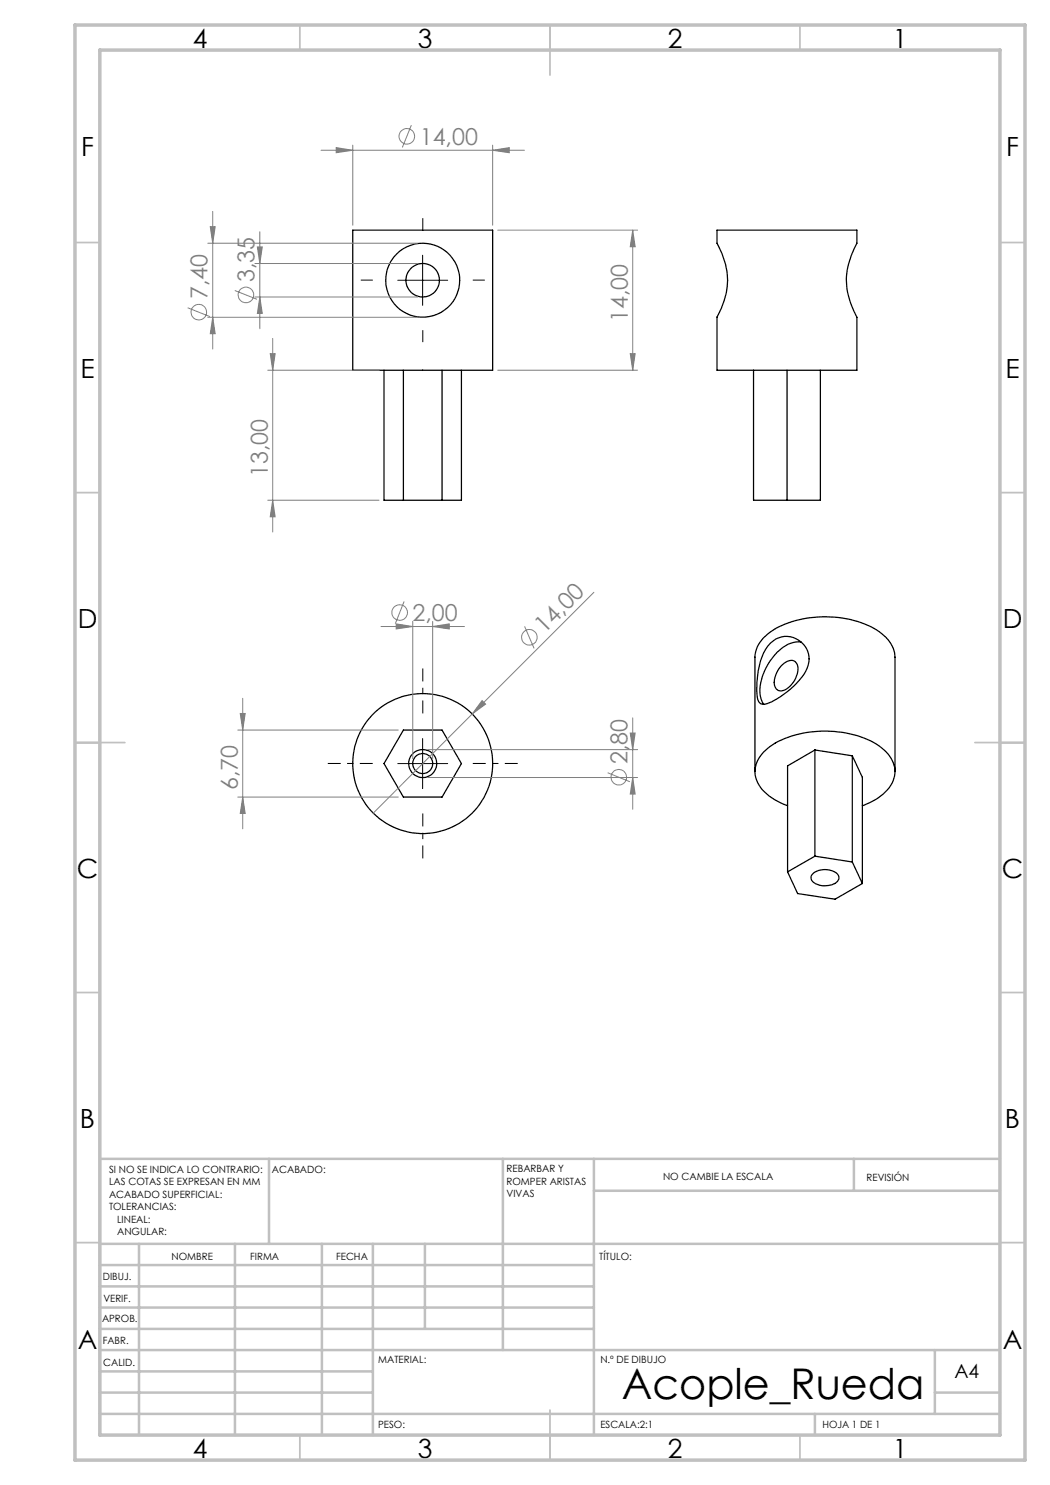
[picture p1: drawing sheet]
<svg xmlns="http://www.w3.org/2000/svg" width="210mm" height="297mm" viewBox="0 0 210 297" stroke-linecap="round" stroke-linejoin="round" font-family="sans-serif">
<g fill="none" stroke="#000" stroke-width=".25">
<path d="M70.6 46h27.9v28h-27.9zM143.4 46h28v2.6a14.1 14.1 0 0 0-.1 14.8l.1 10.6h-28v-10.6a14.1 14.1 0 0 0 0-14.8zM76.8 74v26h15.5v-26M80.7 74v26M88.4 74v26M150.7 74v26h13.4v-26M157.4 74v26M154.1 128.6a4.6 4.6 0 0 1 6.3 0 4.6 4.6 0 0 1 .4 6.3 17.1 17.1 0 0 1-7.7 5.9l-.3 .1a1.25 1.25 0 0 1-1.3-1.3 17.8 17.8 0 0 1 1.6-9.7zM156.3 133.1a2.14 2.14 0 0 1 2.8-.7 2.85 2.85 0 0 1 0 3.3 4 4 0 0 1-3 2.5 1.7 1.7 0 0 1-1.2-2.4 6 6 0 0 1 1.4-2.7zM160.3 128.4a5.5 5.5 0 0 0-4.8 2 11.2 11.2 0 0 0-3.4 8.9l.7 1.6M80.7 146h7.7l3.9 6.7-3.9 6.7h-7.7l-3.9-6.7zM151 154.3v-22.9a7.1 7.1 0 0 1 4.1-5.7 21.8 21.8 0 0 1 20.2 .3 6.9 6.9 0 0 1 3.7 5.4v22.9"/>
<path d="M163 150v21.2M163 150l7.5 1.2M163 150l-5.5 3.2v21.2M170.5 151.2v21.2M170.5 151.2l2 4.3v21.2M157.5 161.1a10.2 10.2 0 0 1-6.1-4.8 5.5 5.5 0 0 1 2.1-6.6 19.4 19.4 0 0 1 13.4-3.4 16.7 16.7 0 0 1 10.3 4.1 5.4 5.4 0 0 1-.5 8.4 14 14 0 0 1-4.2 2.3M157.5 174.4l2 4.3 7.5 1.1 5.5-3.1M162.5 174.8a3.8 3.8 0 0 1 5.1 .2 1.39 1.39 0 0 1-1.2 1.9 3.7 3.7 0 0 1-4.1-.9l-.1-.6zM163 171.2l-5.5 3.2M163 171.2l7.5 1.2M170.5 172.4l2 4.3"/>
<circle cx="84.5" cy="56" r="3.4"/>
<circle cx="84.5" cy="56" r="7.4"/>
<circle cx="84.5" cy="152.7" r="2.81"/>
<circle cx="84.5" cy="152.7" r="2"/>
<circle cx="84.6" cy="152.7" r="14"/>
</g>
<g fill="none" stroke="#808080" stroke-width=".2">
<path d="M64.2 30.1h40.7M67.2 29.5l3.4 .6-3.4 .4zM70.6 29v16M82.3 25l-1.8 4.5M98.5 30.1l3.3-.6v1zM98.5 29v16M41.6 48.6h41.9M42.1 45.3h.9l-.5 3.3zM42.5 42.3v27.5M47 58.1l4.4 1.8M51 52.7h32.5M51 59.4h32.5"/>
<path d="M51.5 49.4h1l-.5 3.3zM52 59.4l.5 3.3h-1zM52 46.4v19.4M99.6 46h27.9M126.5 46l.5 3.4h-1zM126.5 46v28M37.5 61.6l4.5 1.7M41.6 63.5h41.9M42.5 63.5l.5 3.2h-.9zM53.6 74h22.2M54 70.7h1l-.5 3.3zM54.5 67.7v38.7"/>
<path d="M99.6 74h27.9M126 70.7h1l-.5 3.3zM53.6 100h22.2M54.5 100l.5 3.4h-1zM118.8 118.5l-44.2 44.1M48.5 139.7v26.1M76.2 125.3h16.7M79.2 124.8l3.3 .5-3.3 .5zM80.8 120.3l-1.7 4.4M82.5 124.3v27.4M86.5 125.3l3.4-.5v1zM86.5 124.3v27.4"/>
<path d="M104.9 125.3l1.9 4.4M47.6 146h32.1M47.6 159.4h32.1M48 142.7h1l-.5 3.3zM48.5 159.4l.5 3.3h-1zM85.5 149.9h42M85.5 155.5h42M96.4 140.1l.7 .7-2.7 2zM121.5 154.5l4.5 1.8M126 146.6h1l-.5 3.3zM126.5 155.5l.5 3.3h-1zM126.5 143.6v18.3"/>
<circle cx="81.4" cy="27.3" r="1.55"/>
<circle cx="49.2" cy="59" r="1.56"/>
<circle cx="39.8" cy="62.4" r="1.56"/>
<circle cx="79.9" cy="122.5" r="1.55"/>
<circle cx="105.9" cy="127.5" r="1.56"/>
<circle cx="123.8" cy="155.4" r="1.56"/>
</g>
<path d="M74.6 152.7h-9M84.6 142.7v-9M94.6 152.7h9M84.6 162.7v9" fill="none" stroke="#000" stroke-width=".2" stroke-dasharray="15.2 1.3 1.3 1.3" stroke-dashoffset="12.6" stroke-linecap="butt"/>
<path d="M74.6 56h-2.4M84.6 46v-2.4M94.6 56h2.4M84.6 66v2.4" fill="none" stroke="#000" stroke-width=".2" stroke-dasharray="15.2 1.3 1.3 1.3" stroke-linecap="butt"/>
<path d="M79.6 56.1h9.9M84.5 51v10.1M79.6 152.7h9.9M84.5 147.7v10" fill="none" stroke="#000" stroke-width=".2"/>
<g fill="none" stroke="#c0c0c0" stroke-width=".35">
<path d="M60 5v5M110 5v10M160 5v5M15 48.5h5M200 48.5h5M15 98.5h5M200 98.5h5M15 148.5h10M195 148.5h10M15 198.5h5M200 198.5h5M15 248.5h5"/>
<path d="M200 248.5h5M60 287v5M110 282v10M160 287v5"/>
</g>
<g fill="none" stroke="#c0c0c0" stroke-width=".5">
<path d="M53.8 231.8v17M100.6 231.8v38.2M118.8 231.8v55.2M118.8 238.2h81.2M170.8 231.8v6.4M200 231.8h-180v55.2M20 248.8h180M20 257.3h98.8M20 253h98.8M27.8 248.8v38.2M47 248.8v38.2M64.4 248.8v38.2"/>
<path d="M74.6 248.8v38.2M85 248.8v17M20 265.8h98.8M20 261.5h98.8M20 278.5h54.6M20 274.3h54.6M20 270h180M187 278.5h13M187 270v12.8M20 282.8h180M163 282.8v4.2"/>
</g>
<path d="M15 5h190v287h-190zM20 10h180v277h-180z" fill="none" stroke="#c0c0c0" stroke-width=".7"/>
<g fill="#808080">
<path d="M96.4 140.1l.7 .7-2.7 2z"/>
<path d="M67.2 29.5l3.4 .6-3.4 .4zM98.5 30.1l3.3-.6v1zM79.2 124.8l3.3 .5-3.3 .5zM86.5 125.3l3.4-.5v1z"/>
<path d="M126 70.7h1l-.5 3.3zM126.5 46l.5 3.4h-1z"/>
<path d="M42.1 45.3h.9l-.5 3.3zM42.5 63.5l.5 3.2h-.9zM51.5 49.4h1l-.5 3.3zM52 59.4l.5 3.3h-1zM54 70.7h1l-.5 3.3zM54.5 100l.5 3.4h-1zM48 142.7h1l-.5 3.3zM48.5 159.4l.5 3.3h-1zM126 146.6h1l-.5 3.3zM126.5 155.5l.5 3.3h-1z"/>
</g>
<text font-size="8.5" x="124.3" y="279.7">Acople_Rueda</text>
<g font-size="5.3">
<text x="38.5" y="9.5">4</text>
<text x="83.5" y="9.5">3</text>
<text x="133.6" y="9.5">2</text>
<text x="178.6" y="9.5">1</text>
<text x="16.2" y="31.3">F</text>
<text x="201.2" y="31.3">F</text>
<text x="16.1" y="75.5">E</text>
<text x="201.1" y="75.5">E</text>
<text x="15.5" y="125.5">D</text>
<text x="200.5" y="125.5">D</text>
<text x="15.4" y="175.5">C</text>
<text x="200.4" y="175.5">C</text>
<text x="16" y="225.5">B</text>
<text x="201" y="225.5">B</text>
<text x="15.5" y="269.8">A</text>
<text x="200.5" y="269.8">A</text>
<text x="38.5" y="291.5">4</text>
<text x="83.5" y="291.5">3</text>
<text x="133.6" y="291.5">2</text>
<text x="178.6" y="291.5">1</text>
</g>
<g font-size="4.7" fill="#808080">
<text x="84" y="29">14,00</text>
<text x="41.5" y="59.9" transform="rotate(-90 41.5 59.9)">7,40</text>
<text x="50.9" y="56.4" transform="rotate(-90 50.9 56.4)">3,35</text>
<text x="125.5" y="64.5" transform="rotate(-90 125.5 64.5)">14,00</text>
<text x="53.5" y="95.4" transform="rotate(-90 53.5 95.4)">13,00</text>
<text x="82.5" y="124.2">2,00</text>
<text x="108.9" y="126.8" transform="rotate(-45 108.9 126.8)">14,00</text>
<text x="125.5" y="152.9" transform="rotate(-90 125.5 152.9)">2,80</text>
<text x="47.5" y="158" transform="rotate(-90 47.5 158)">6,70</text>
</g>
<text font-size="3.9" x="190.9" y="275.5">A4</text>
<g font-size="2">
<text x="21.8" y="234.6">SI NO SE INDICA LO CONTRARIO:</text>
<text x="21.8" y="237.1">LAS COTAS SE EXPRESAN EN MM</text>
<text x="21.8" y="239.6">ACABADO SUPERFICIAL:</text>
<text x="54.4" y="234.6">ACABADO:</text>
<text x="101.3" y="234.5">REBARBAR Y</text>
<text x="101.3" y="237">ROMPER ARISTAS</text>
<text x="101.3" y="239.5">VIVAS</text>
<text x="132.6" y="236">NO CAMBIE LA ESCALA</text>
<text x="173.3" y="236.2">REVISIÓN</text>
<text x="21.8" y="242.1">TOLERANCIAS:</text>
<text x="23.4" y="244.6">LINEAL:</text>
<text x="23.4" y="247.1">ANGULAR:</text>
<text x="34.3" y="252">NOMBRE</text>
<text x="50" y="251.9">FIRMA</text>
<text x="67.2" y="251.9">FECHA</text>
<text x="119.9" y="251.9">TÍTULO:</text>
<text x="20.6" y="256.1">DIBUJ.</text>
<text x="20.7" y="260.3">VERIF.</text>
<text x="20.4" y="264.4">APROB.</text>
<text x="20.5" y="268.8">FABR.</text>
<text x="20.7" y="273.1">CALID.</text>
<text x="75.6" y="272.5">MATERIAL:</text>
<text x="120.1" y="272.5">N.º DE DIBUJO</text>
<text x="75.6" y="285.5">PESO:</text>
<text x="120.1" y="285.6">ESCALA:2:1</text>
<text x="164.5" y="285.6">HOJA 1 DE 1</text>
</g>
</svg>
